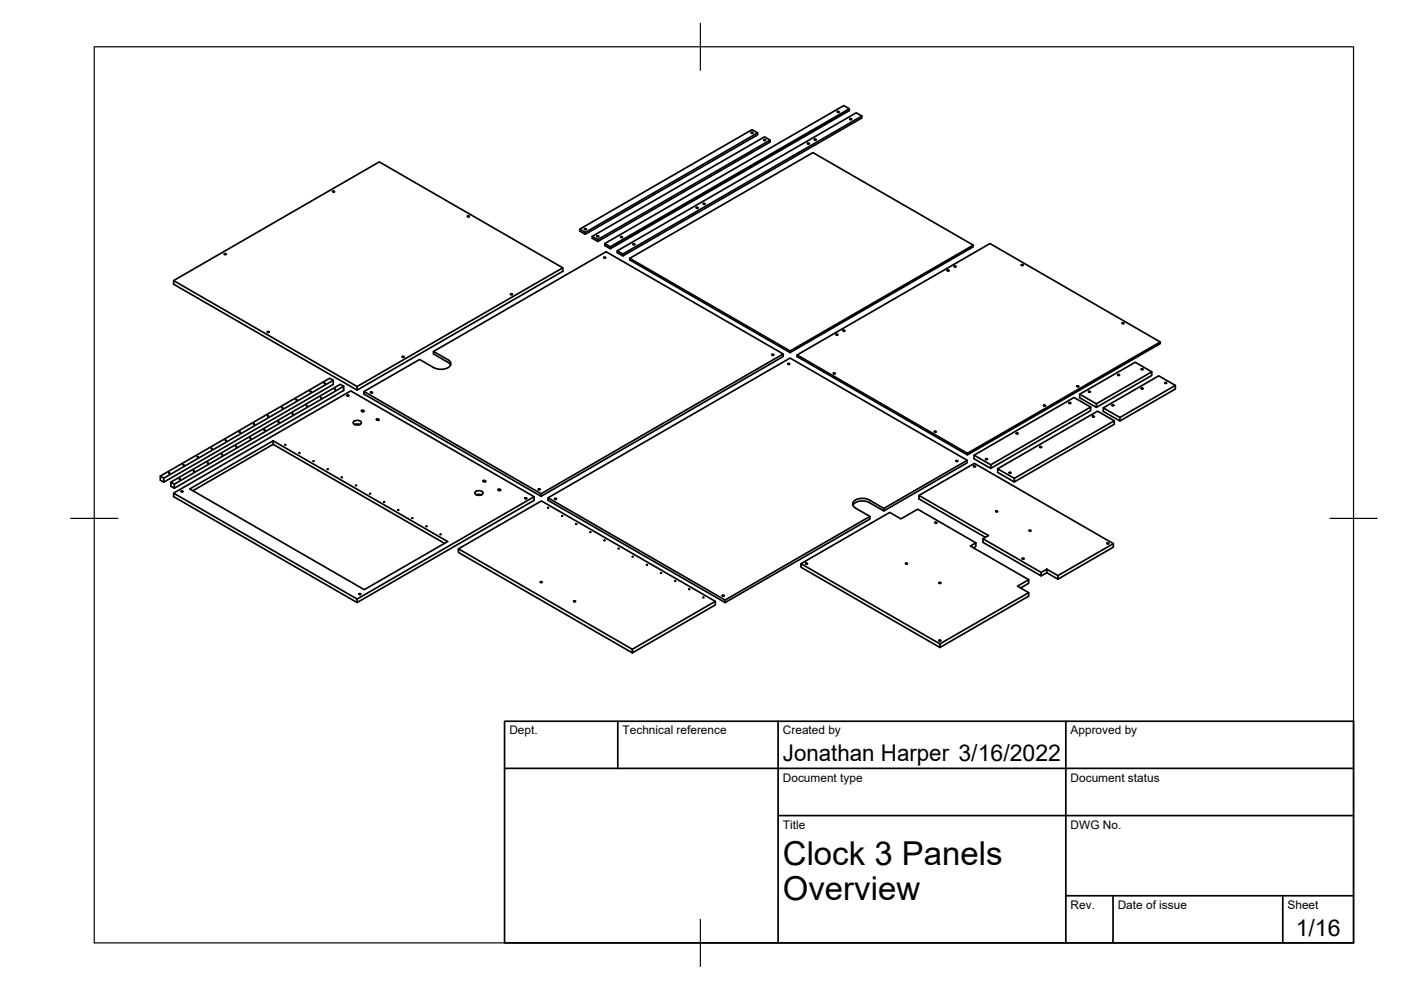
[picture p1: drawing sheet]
<svg xmlns="http://www.w3.org/2000/svg" width="297mm" height="210mm" viewBox="0 0 297 210" stroke-linecap="round" stroke-linejoin="round" font-family="sans-serif">
<!-- layer: Visible -->
<g fill="none" stroke="#000" stroke-width=".36">
<path d="M159.3 28.1l.4 .1h-.4zM160.6 28.2l-36.5 21.1v.4l-1.2-.7v-.4l36.5-21.1 1.2 .7v.4l-36.5 21.1M161.9 29.6l.4 .1-.4 .1zM163.3 29.7l-36.6 21.1v.4l-1.1-.7v-.4l36.5-21.1 1.2 .7v.4l-36.6 21.1M171.2 30.4l.4 .1h-.4zM172.7 29.5l.4 .1-.4 .1zM177.6 23.6l.3 .1-.3 .1zM180.1 23.1l-1.2-.7-50.7 29.2M180.2 25.2l.4 .1-.4 .1zM182.7 24.6l-50.6 29.3v.4l-1.2-.7v-.4l50.6-29.3 1.2 .7v.4l-50.6 29.3M36.8 59.5l38.9 22.5M47.6 53.8l.3 .1-.2 .1z"/>
<path d="M70.6 40.5l.3 .1-.2 .1zM99.1 45.8l.4 .1-.4 .1zM119.3 56.8l-38.9-22.5-43.6 25.2v.8l38.9 22.4M122.9 48.6l1.2 .7M124 48.5l.3 .1-.3 .1zM125.6 50.1l1.1 .7M126.6 50l.4 .1-.4 .1zM128.1 54.6h.3l-.3 .1zM129.4 52.3l50.7-29.2v.4l-50.7 29.2zM129.4 52.3l-1.2-.7v.5l1.2 .6M130.9 53.2l1.2 .7M131.6 50.2l.4 .1-.4 .1z"/>
<path d="M134.3 51.7l.3 .1-.3 .1zM147.7 44l.3 .1-.3 .1zM149.1 43.1l.4 .1-.4 .1zM200.9 57.3l.4 .1h-.4zM202.4 56.4l.3 .1-.3 .1zM206.4 52l-34-19.6-38.9 22.4M216.6 56.1l.4 .1-.4 .1zM56.7 70.3l.4 .1-.2 .1zM85.3 75.6l.4 .1-.3 .1zM91.9 74.5l36.6-21.1 37.6 21.6M95.5 77.4l-.3-.4-3.3-2v-.5l3.1 1.8 .6 .6a1.7 1.7 0 0 1-2.1 1.4l-1.5-.3-3-1.8-11.8 6.8M108.3 62.3l.3 .1-.3 .1z"/>
<path d="M163.7 75.1l.4 .1-.4 .1zM167.1 77.1l.3 .1h-.3zM167.5 74.4l-34-19.6v.3l34 19.7 38.9-22.5v-.3l-38.9 22.4v.4M176.7 79.1l.4 .1-.4 .1zM177.3 70.9l.4 .1-.4 .1zM178.8 70l.4 .1-.4 .1zM237 79.4l.4 .1-.4 .1zM238 68.5h.3l-.3 .1zM242 78.2l.4 .1-.4 .1zM244.2 78.8l-11.7 6.8v.8l-3.6-2.1v-.7l11.8-6.8 3.5 2v.8l-11.7 6.8M246 72.5l-36.1-20.9-40.9 23.7M38.8 98.5l.2 .1z"/>
<path d="M41 99.8h.2zM41.8 96.8h.2zM44 98.1h.2zM44.8 95.1h.2zM47 96.3l.2 .1zM47.8 93.3l.1 .1zM50 94.6l.2 .1zM50.8 91.6h.1zM53 92.9h.1zM53.8 89.9h.1zM56 91.2h.2zM56.8 88.1l.1 .1z"/>
<path d="M57.9 93.5l-17.7 10.2 37 21.3 17.7-10.2-37-21.3v.7l-17 9.8M57.9 94.2l36.4 21M59 89.4l.1 .1zM59.8 86.4h.1zM60.4 94.3h.2zM62 87.7h.1zM62.7 84.7h.2zM63.4 96h.2zM65 86h.1zM65.8 83h.1zM66.4 97.7l.2 .1zM68 84.3h.1z"/>
<path d="M68.7 81.2l.2 .1zM69.4 99.4l.2 .1zM70.7 80.6l-.8-.4-35.9 20.7M71 82.5l.1 .1zM72.9 81.9l-.8-.4-35.9 20.7M73.6 83.8l.4 .1-.4 .1zM74.9 89.4l.8-.3a.63 .63 0 0 1 .9 .7l-.9 .3a.63 .63 0 0 1-.8-.7zM75.2 90l.5-.1 .6 .1M75.7 82l43.6-25.2v.7l-43.6 25.2zM76.7 87.2l.1 .1M77 87l.1 .1M77 87h-.3v.2"/>
<path d="M77.2 87.1v.2h-.4M78.6 83.1l.4 .1-.4 .1zM80 89.1l.4-.1-.6-.2 .2 .3M198.1 91.5h.4l-.4 .1zM202.7 97.7l.4 .1h-.4zM205.1 97.6l-17.7 10.2M205.1 96.1l40.9-23.6v.3l-40.9 23.6zM205.1 96.1l-36.1-20.8v.3l36.1 20.8M206.5 98.8l.3 .1-.3 .1zM209 97.3h.4l-.4 .1zM210.1 98.5l21.1-12.2v.8l-21.1 12.2zM210.1 98.5l-3.6-2v.8l3.6 2"/>
<path d="M215.5 91.8l.4 .1-.4 .1zM220.5 94.7l.4 .1-.4 .1zM221.3 85.9l.4 .1-.4 .1zM226.7 85.4l.4 .1h-.4zM228.4 81.8l.3 .1-.3 .1zM228.9 83.6l3.6 2M230.8 83l.4 .1h-.4zM231.2 86.3l-3.5-2-21.2 12.2M231.7 88.2l.4 .1-.4 .1zM233.9 86.5l3.5 2M235.8 85.9h.4l-.4 .1zM236.2 89.2l-3.5-2-21.2 12.2"/>
<path d="M242 82.3l.4 .1-.4 .1zM247 81.1l.4 .1-.4 .1zM249.2 81.7l-11.8 6.8v.8l-3.5-2.1v-.7l11.8-6.8 3.5 2v.8l-11.8 6.8M34.7 101.4l36-20.8v.9l-36 20.7-.7-.4v-.9l.7 .5v.8M35.8 100.3h.2zM36.8 104.6l37.6-21.7 38.8 22.4M37 102.7l35.9-20.8v.9l-35.9 20.7-.8-.4v-.9l.8 .5v.8M38 101.5l.2 .1zM38.4 104.1l.4 .1-.4 .1zM72.4 101.2h.2zM75.4 102.9h.2zM78.4 104.6l.2 .1z"/>
<path d="M81.4 106.4h.2zM84.4 108.1h.2zM87.4 109.8l.1 .1zM90.4 111.6h.2zM93.4 113.3h.1zM97.2 116.4v.7l36.9 21.3v-.7l-36.9-21.3 17.6-10.2 36.9 21.3v.8l-17.6 10.1M100.7 104.3l.8-.3a.63 .63 0 0 1 .9 .7l-.9 .3a.63 .63 0 0 1-.8-.7zM101 104.9l.5-.1 .6 .1M102.4 101.9l.6 .2-.4 .1zM105.9 103.7l-.3 .1 .2 .2h.3l-.2-.3M111.3 105.6l.4 .1h-.4zM114.2 103.7l.4 .1h-.4z"/>
<path d="M114.7 104.7l51.4-29.7v.6l-51.4 29.6zM114.7 104.7l-37.5-21.7v.6l37.5 21.6M116.1 107.6l.2 .1zM116.2 105.6l51.3-29.7 37.6 21.7v.5l-17.7 10.2M117.6 105.7l.4 .1-.4 .1zM119.1 109.4h.2zM122.1 111.1h.2zM125.1 112.8h.2zM128.1 114.5l.2 .1zM131.1 116.3h.2zM134.1 118h.2zM137.1 119.7l.2 .1z"/>
<path d="M170.8 119.4l.4 .1-.4 .1zM184.3 106.6l3.1 1.7v-.5l-3.1-1.8a2.71 2.71 0 0 0-3.5 .7l.2 .7 .4 .3 3 1.8v.5l-30.7 17.8M184.3 106.6a2.79 2.79 0 0 0-3.5 .5M184.4 109.5l-30.7 17.7v.6l-37.5-21.7v-.5l37.5 21.6M192 119.4l.4 .1-.4 .1zM194.8 105l11.8-6.8 29.5 17.1v.7l-11.8 6.8M198.2 110.7l.4 .1-.4 .1zM206.4 116.2l.5-.4v-.7l-12.3-7.1-3.6 2-2.4-1.4-18.8 10.9v.8l29.5 17v-.8l-29.5-17M206.9 115.1l-1.2 .7 12.4 7.1v.8l-1.7 1M208.9 113.9l-14.1-8.1v-.8l14.8 8.6-1.2 .6M211.2 108.4h.3l-.3 .1zM214 100.2h.4l-.4 .1z"/>
<path d="M215.1 101.4l21.1-12.2v.8l-21.1 12.2zM215.1 101.4l-3.6-2v.8l3.6 2M216.8 118.4l.3 .1h-.3zM218.2 112.4l.4 .1-.4 .1zM234.7 115.2h.4l-.4 .1zM236.1 115.3l-11.8 6.7M75.7 127l37.5-21.7v.8l-37.5 21.7zM75.7 127l-38.9-22.4v.7l38.9 22.5M76.1 125.9l.4 .1h-.4zM114.6 123.3l.4 .1-.4 .1zM121.7 127.4l.3 .1-.3 .1zM140.1 121.5h.2z"/>
<path d="M143.1 123.2h.2zM146.1 124.9l.1 .1zM149.1 126.6l.1 .1zM151.7 127.5l-17.6 10.2M153.2 126.2l.4 .1-.4 .1zM199.1 135.7l.4 .1-.4 .1zM199.1 123.5l.4 .1-.4 .1zM218.1 122.9l-2.4 1.4 2.4 1.4v.7l-18.8 10.9M218.1 125.7l-18.8 10.8M221.9 120.7l2.4 1.3v.8l-2.4-1.4zM221.9 120.7l-1.2 .7v.7l-12.3-7.1v-.8l12.3 7.2M221.9 121.4l-1.2 .7"/>
</g>
<!-- layer: Border -->
<path d="M20 9.9h267v190h-267zM148.5 4.9v10M15 109.9h10M282 109.9h10M148.5 194.9v10" fill="none" stroke="#000" stroke-width=".25"/>
<!-- layer: TitleBlock -->
<path d="M107 152.9h180v47h-180zM131 152.9v10M165 152.9v47M226 152.9v47M107 162.9h180M165 172.9h122M226 189.9h61M236 189.9v10M272 189.9v10" fill="none" stroke="#000" stroke-width=".36"/>
<g font-size="7">
<text x="166" y="183.4">Clock 3 Panels</text>
<text x="166" y="190.9">Overview</text>
</g>
<g font-size="4.9">
<text x="166" y="161.4">Jonathan Harper 3/16/2022</text>
<text x="274.7" y="198.6">1/16</text>
</g>
<g font-size="2.5">
<text x="108" y="155.7">Dept.</text>
<text x="132" y="155.7">Technical reference</text>
<text x="166" y="155.7">Created by</text>
<text x="227" y="155.7">Approved by</text>
<text x="166" y="165.7">Document type</text>
<text x="227" y="165.7">Document status</text>
<text x="166" y="175.7">Title</text>
<text x="227" y="175.7">DWG No.</text>
<text x="227" y="192.7">Rev.</text>
<text x="237" y="192.7">Date of issue</text>
<text x="273" y="192.7">Sheet</text>
</g>
</svg>
